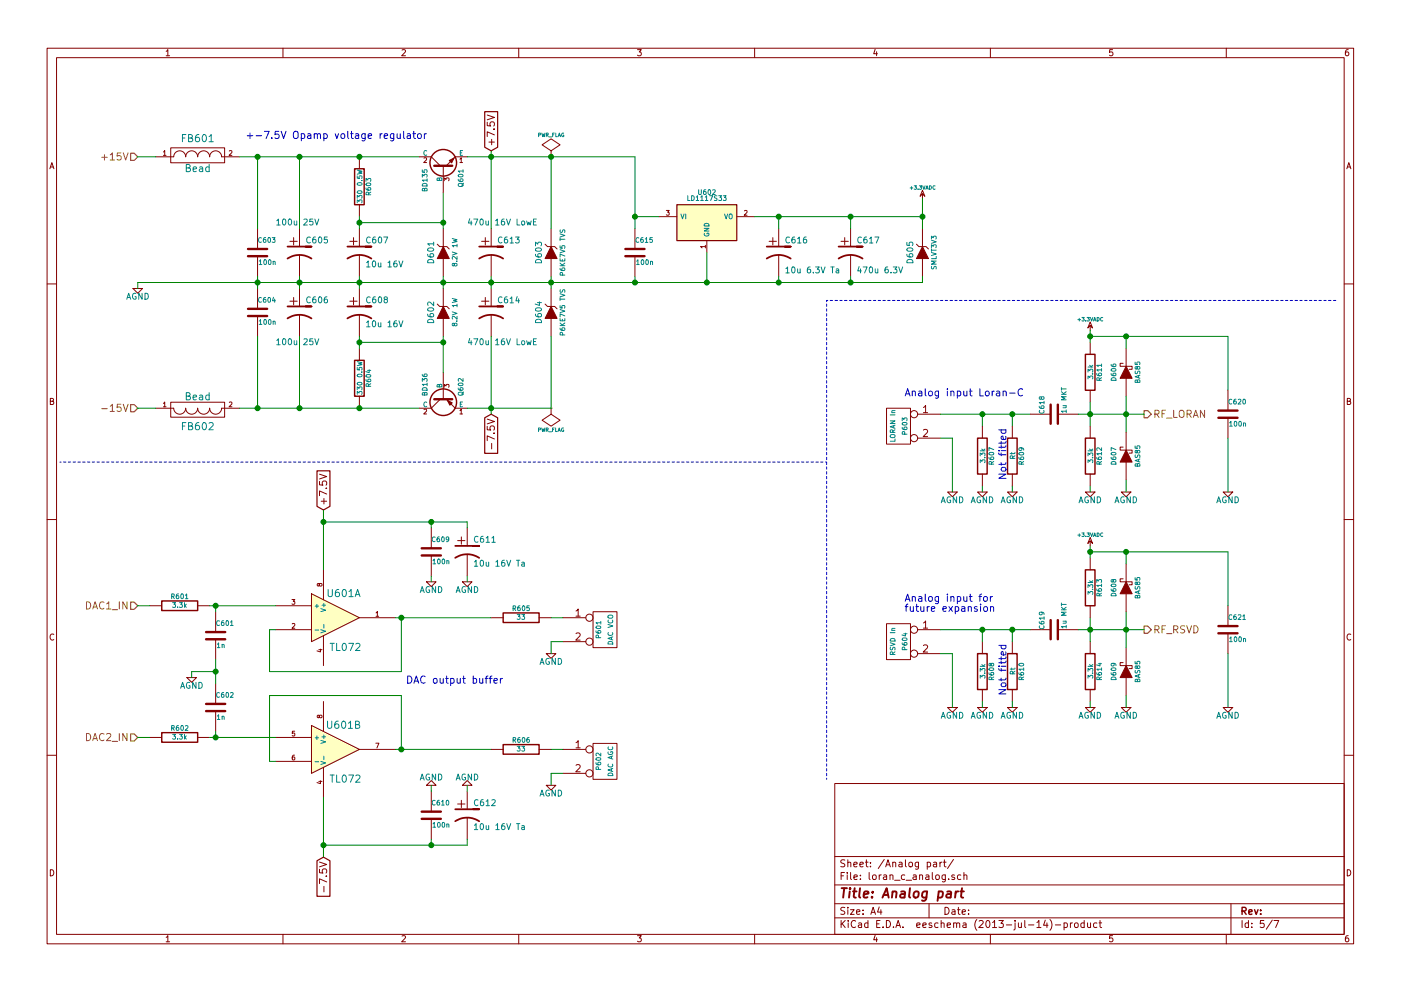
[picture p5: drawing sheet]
EESchema Schematic File Version 2
LIBS:74xx_seppower
LIBS:power
LIBS:device
LIBS:transistors
LIBS:conn
LIBS:linear
LIBS:regul
LIBS:cmos4000
LIBS:adc-dac
LIBS:memory
LIBS:xilinx
LIBS:special
LIBS:microcontrollers
LIBS:dsp
LIBS:microchip
LIBS:analog_switches
LIBS:motorola
LIBS:texas
LIBS:intel
LIBS:audio
LIBS:interface
LIBS:digital-audio
LIBS:philips
LIBS:display
LIBS:cypress
LIBS:siliconi
LIBS:opto
LIBS:atmel
LIBS:contrib
LIBS:valves
LIBS:stm32
LIBS:lan8720
LIBS:hole
LIBS:ts8121
LIBS:74xgxx
LIBS:ac-dc
LIBS:brooktre
LIBS:cmos_ieee
LIBS:dc-dc
LIBS:elec-unifil
LIBS:ftdi
LIBS:gennum
LIBS:graphic
LIBS:hc11
LIBS:logo
LIBS:microchip1
LIBS:microchip_pic10mcu
LIBS:microchip_pic12mcu
LIBS:microchip_pic16mcu
LIBS:msp430
LIBS:nxp_armmcu
LIBS:powerint
LIBS:pspice
LIBS:references
LIBS:relays
LIBS:rfcom
LIBS:sensors
LIBS:stm8
LIBS:supertex
LIBS:transf
LIBS:video
LIBS:loran_c_proc_board-cache
EELAYER 24 0
EELAYER END
$Descr A4 11693 8268
encoding utf-8
Sheet 5 7
Title "Analog part"
Date ""
Rev ""
Comp ""
Comment1 ""
Comment2 ""
Comment3 ""
Comment4 ""
$EndDescr
Text HLabel 1150 1300 0    60   Input ~ 0
+15V
Text HLabel 1150 3400 0    60   Input ~ 0
-15V
$Comp
L R R603
U 1 1
P 3000 1550
F 0 "R603" V 3080 1550 40  0000 C CNN
F 1 "330 0.5W" V 3007 1551 40  0000 C CNN
F 2 "" V 2930 1550 30  0000 C CNN
F 3 "" H 3000 1550 30  0000 C CNN
	1    3000 1550
	1    0    0    -1  
$EndComp
$Comp
L ZENER D601
U 1 1
P 3700 2100
F 0 "D601" H 3700 2200 50  0000 C CNN
F 1 "8.2V 1W" H 3700 2000 40  0000 C CNN
F 2 "" H 3700 2100 60  0000 C CNN
F 3 "" H 3700 2100 60  0000 C CNN
	1    3700 2100
	0    -1   -1   0   
$EndComp
$Comp
L CP1 C607
U 1 1
P 3000 2100
F 0 "C607" H 3050 2200 50  0000 L CNN
F 1 "10u 16V" H 3050 2000 50  0000 L CNN
F 2 "" H 3000 2100 60  0000 C CNN
F 3 "" H 3000 2100 60  0000 C CNN
	1    3000 2100
	1    0    0    -1  
$EndComp
$Comp
L BD135 Q601
U 1 1
P 3700 1400
F 0 "Q601" H 3700 1250 40  0000 R CNN
F 1 "BD135" H 3700 1550 40  0000 R CNN
F 2 "TO126" H 3580 1500 29  0001 C CNN
F 3 "" H 3700 1400 60  0000 C CNN
	1    3700 1400
	0    -1   -1   0   
$EndComp
$Comp
L BD136 Q602
U 1 1
P 3700 3300
F 0 "Q602" H 3700 3150 40  0000 R CNN
F 1 "BD136" H 3700 3450 40  0000 R CNN
F 2 "TO126" H 3580 3400 29  0001 C CNN
F 3 "" H 3700 3300 60  0000 C CNN
	1    3700 3300
	0    -1   1    0   
$EndComp
$Comp
L CP1 C613
U 1 1
P 4100 2100
F 0 "C613" H 4150 2200 50  0000 L CNN
F 1 "470u 16V LowE" H 3900 2350 50  0000 L CNN
F 2 "" H 4100 2100 60  0000 C CNN
F 3 "" H 4100 2100 60  0000 C CNN
	1    4100 2100
	1    0    0    -1  
$EndComp
$Comp
L CP1 C605
U 1 1
P 2500 2100
F 0 "C605" H 2550 2200 50  0000 L CNN
F 1 "100u 25V" H 2300 2350 50  0000 L CNN
F 2 "" H 2500 2100 60  0000 C CNN
F 3 "" H 2500 2100 60  0000 C CNN
	1    2500 2100
	1    0    0    -1  
$EndComp
$Comp
L C C603
U 1 1
P 2150 2100
F 0 "C603" H 2150 2200 40  0000 L CNN
F 1 "100n" H 2156 2015 40  0000 L CNN
F 2 "" H 2188 1950 30  0000 C CNN
F 3 "" H 2150 2100 60  0000 C CNN
	1    2150 2100
	1    0    0    -1  
$EndComp
$Comp
L FILTER FB601
U 1 1
P 1650 1300
F 0 "FB601" H 1650 1450 60  0000 C CNN
F 1 "Bead" H 1650 1200 60  0000 C CNN
F 2 "" H 1650 1300 60  0000 C CNN
F 3 "" H 1650 1300 60  0000 C CNN
	1    1650 1300
	1    0    0    -1  
$EndComp
$Comp
L C C615
U 1 1
P 5300 2100
F 0 "C615" H 5300 2200 40  0000 L CNN
F 1 "100n" H 5306 2015 40  0000 L CNN
F 2 "" H 5338 1950 30  0000 C CNN
F 3 "" H 5300 2100 60  0000 C CNN
	1    5300 2100
	1    0    0    -1  
$EndComp
$Comp
L NCP1117ST33T3G U602
U 1 1
P 5900 1850
F 0 "U602" H 5900 2100 40  0000 C CNN
F 1 "LD1117S33" H 5900 2050 40  0000 C CNN
F 2 "" H 5900 1850 60  0000 C CNN
F 3 "" H 5900 1850 60  0000 C CNN
	1    5900 1850
	1    0    0    -1  
$EndComp
$Comp
L CP1 C616
U 1 1
P 6500 2100
F 0 "C616" H 6550 2200 50  0000 L CNN
F 1 "10u 6.3V Ta" H 6550 1950 50  0000 L CNN
F 2 "" H 6500 2100 60  0000 C CNN
F 3 "" H 6500 2100 60  0000 C CNN
	1    6500 2100
	1    0    0    -1  
$EndComp
$Comp
L +3.3VADC #PWR081
U 1 1
P 7700 1650
F 0 "#PWR081" H 7700 1770 20  0001 C CNN
F 1 "+3.3VADC" H 7700 1740 30  0000 C CNN
F 2 "" H 7700 1650 60  0000 C CNN
F 3 "" H 7700 1650 60  0000 C CNN
	1    7700 1650
	1    0    0    -1  
$EndComp
$Comp
L C C604
U 1 1
P 2150 2600
F 0 "C604" H 2150 2700 40  0000 L CNN
F 1 "100n" H 2156 2515 40  0000 L CNN
F 2 "" H 2188 2450 30  0000 C CNN
F 3 "" H 2150 2600 60  0000 C CNN
	1    2150 2600
	1    0    0    -1  
$EndComp
$Comp
L FILTER FB602
U 1 1
P 1650 3400
F 0 "FB602" H 1650 3550 60  0000 C CNN
F 1 "Bead" H 1650 3300 60  0000 C CNN
F 2 "" H 1650 3400 60  0000 C CNN
F 3 "" H 1650 3400 60  0000 C CNN
	1    1650 3400
	1    0    0    1   
$EndComp
$Comp
L CP1 C606
U 1 1
P 2500 2600
F 0 "C606" H 2550 2700 50  0000 L CNN
F 1 "100u 25V" H 2300 2350 50  0000 L CNN
F 2 "" H 2500 2600 60  0000 C CNN
F 3 "" H 2500 2600 60  0000 C CNN
	1    2500 2600
	1    0    0    -1  
$EndComp
$Comp
L CP1 C608
U 1 1
P 3000 2600
F 0 "C608" H 3050 2700 50  0000 L CNN
F 1 "10u 16V" H 3050 2500 50  0000 L CNN
F 2 "" H 3000 2600 60  0000 C CNN
F 3 "" H 3000 2600 60  0000 C CNN
	1    3000 2600
	1    0    0    -1  
$EndComp
$Comp
L ZENER D602
U 1 1
P 3700 2600
F 0 "D602" H 3700 2700 50  0000 C CNN
F 1 "8.2V 1W" H 3700 2500 40  0000 C CNN
F 2 "" H 3700 2600 60  0000 C CNN
F 3 "" H 3700 2600 60  0000 C CNN
	1    3700 2600
	0    -1   -1   0   
$EndComp
$Comp
L R R604
U 1 1
P 3000 3150
F 0 "R604" V 3080 3150 40  0000 C CNN
F 1 "330 0.5W" V 3007 3151 40  0000 C CNN
F 2 "" V 2930 3150 30  0000 C CNN
F 3 "" H 3000 3150 30  0000 C CNN
	1    3000 3150
	1    0    0    -1  
$EndComp
$Comp
L CP1 C614
U 1 1
P 4100 2600
F 0 "C614" H 4150 2700 50  0000 L CNN
F 1 "470u 16V LowE" H 3900 2350 50  0000 L CNN
F 2 "" H 4100 2600 60  0000 C CNN
F 3 "" H 4100 2600 60  0000 C CNN
	1    4100 2600
	1    0    0    -1  
$EndComp
Text GLabel 4100 1250 1    60   Input ~ 0
+7.5V
Text GLabel 4100 3450 3    60   Input ~ 0
-7.5V
$Comp
L AGND #PWR082
U 1 1
P 1150 2400
F 0 "#PWR082" H 1150 2400 40  0001 C CNN
F 1 "AGND" H 1150 2330 50  0000 C CNN
F 2 "" H 1150 2400 60  0000 C CNN
F 3 "" H 1150 2400 60  0000 C CNN
	1    1150 2400
	1    0    0    -1  
$EndComp
$Comp
L TL072 U601
U 1 1
P 2800 5150
F 0 "U601" H 2750 5350 60  0000 L CNN
F 1 "TL072" H 2750 4900 60  0000 L CNN
F 2 "" H 2800 5150 60  0000 C CNN
F 3 "" H 2800 5150 60  0000 C CNN
	1    2800 5150
	1    0    0    -1  
$EndComp
$Comp
L TL072 U601
U 2 1
P 2800 6250
F 0 "U601" H 2750 6450 60  0000 L CNN
F 1 "TL072" H 2750 6000 60  0000 L CNN
F 2 "" H 2800 6250 60  0000 C CNN
F 3 "" H 2800 6250 60  0000 C CNN
	2    2800 6250
	1    0    0    -1  
$EndComp
Text GLabel 2700 7150 3    60   Input ~ 0
-7.5V
Text GLabel 2700 4250 1    60   Input ~ 0
+7.5V
$Comp
L C C609
U 1 1
P 3600 4600
F 0 "C609" H 3600 4700 40  0000 L CNN
F 1 "100n" H 3606 4515 40  0000 L CNN
F 2 "" H 3638 4450 30  0000 C CNN
F 3 "" H 3600 4600 60  0000 C CNN
	1    3600 4600
	1    0    0    -1  
$EndComp
$Comp
L CP1 C611
U 1 1
P 3900 4600
F 0 "C611" H 3950 4700 50  0000 L CNN
F 1 "10u 16V Ta" H 3950 4500 50  0000 L CNN
F 2 "" H 3900 4600 60  0000 C CNN
F 3 "" H 3900 4600 60  0000 C CNN
	1    3900 4600
	1    0    0    -1  
$EndComp
$Comp
L ZENER D603
U 1 1
P 4600 2100
F 0 "D603" H 4600 2200 50  0000 C CNN
F 1 "P6KE7V5 TVS" H 4600 2000 40  0000 C CNN
F 2 "" H 4600 2100 60  0000 C CNN
F 3 "" H 4600 2100 60  0000 C CNN
	1    4600 2100
	0    -1   -1   0   
$EndComp
$Comp
L ZENER D604
U 1 1
P 4600 2600
F 0 "D604" H 4600 2700 50  0000 C CNN
F 1 "P6KE7V5 TVS" H 4600 2500 40  0000 C CNN
F 2 "" H 4600 2600 60  0000 C CNN
F 3 "" H 4600 2600 60  0000 C CNN
	1    4600 2600
	0    -1   -1   0   
$EndComp
$Comp
L R R605
U 1 1
P 4350 5150
F 0 "R605" V 4430 5150 40  0000 C CNN
F 1 "33" V 4357 5151 40  0000 C CNN
F 2 "" V 4280 5150 30  0000 C CNN
F 3 "" H 4350 5150 30  0000 C CNN
	1    4350 5150
	0    -1   -1   0   
$EndComp
$Comp
L R R606
U 1 1
P 4350 6250
F 0 "R606" V 4430 6250 40  0000 C CNN
F 1 "33" V 4357 6251 40  0000 C CNN
F 2 "" V 4280 6250 30  0000 C CNN
F 3 "" H 4350 6250 30  0000 C CNN
	1    4350 6250
	0    -1   -1   0   
$EndComp
$Comp
L CONN_2 P601
U 1 1
P 5050 5250
F 0 "P601" V 5000 5250 40  0000 C CNN
F 1 "DAC VCO" V 5100 5250 40  0000 C CNN
F 2 "" H 5050 5250 60  0000 C CNN
F 3 "" H 5050 5250 60  0000 C CNN
	1    5050 5250
	1    0    0    -1  
$EndComp
$Comp
L AGND #PWR083
U 1 1
P 3600 4850
F 0 "#PWR083" H 3600 4850 40  0001 C CNN
F 1 "AGND" H 3600 4780 50  0000 C CNN
F 2 "" H 3600 4850 60  0000 C CNN
F 3 "" H 3600 4850 60  0000 C CNN
	1    3600 4850
	1    0    0    -1  
$EndComp
$Comp
L AGND #PWR084
U 1 1
P 3900 4850
F 0 "#PWR084" H 3900 4850 40  0001 C CNN
F 1 "AGND" H 3900 4780 50  0000 C CNN
F 2 "" H 3900 4850 60  0000 C CNN
F 3 "" H 3900 4850 60  0000 C CNN
	1    3900 4850
	1    0    0    -1  
$EndComp
$Comp
L C C610
U 1 1
P 3600 6800
F 0 "C610" H 3600 6900 40  0000 L CNN
F 1 "100n" H 3606 6715 40  0000 L CNN
F 2 "" H 3638 6650 30  0000 C CNN
F 3 "" H 3600 6800 60  0000 C CNN
	1    3600 6800
	1    0    0    -1  
$EndComp
$Comp
L CP1 C612
U 1 1
P 3900 6800
F 0 "C612" H 3950 6900 50  0000 L CNN
F 1 "10u 16V Ta" H 3950 6700 50  0000 L CNN
F 2 "" H 3900 6800 60  0000 C CNN
F 3 "" H 3900 6800 60  0000 C CNN
	1    3900 6800
	1    0    0    -1  
$EndComp
$Comp
L AGND #PWR085
U 1 1
P 3600 6550
F 0 "#PWR085" H 3600 6550 40  0001 C CNN
F 1 "AGND" H 3600 6480 50  0000 C CNN
F 2 "" H 3600 6550 60  0000 C CNN
F 3 "" H 3600 6550 60  0000 C CNN
	1    3600 6550
	1    0    0    1   
$EndComp
$Comp
L AGND #PWR086
U 1 1
P 3900 6550
F 0 "#PWR086" H 3900 6550 40  0001 C CNN
F 1 "AGND" H 3900 6480 50  0000 C CNN
F 2 "" H 3900 6550 60  0000 C CNN
F 3 "" H 3900 6550 60  0000 C CNN
	1    3900 6550
	1    0    0    1   
$EndComp
$Comp
L PWR_FLAG #FLG087
U 1 1
P 4600 1300
F 0 "#FLG087" H 4600 1395 30  0001 C CNN
F 1 "PWR_FLAG" H 4600 1480 30  0000 C CNN
F 2 "" H 4600 1300 60  0000 C CNN
F 3 "" H 4600 1300 60  0000 C CNN
	1    4600 1300
	1    0    0    -1  
$EndComp
$Comp
L PWR_FLAG #FLG088
U 1 1
P 4600 3400
F 0 "#FLG088" H 4600 3495 30  0001 C CNN
F 1 "PWR_FLAG" H 4600 3580 30  0000 C CNN
F 2 "" H 4600 3400 60  0000 C CNN
F 3 "" H 4600 3400 60  0000 C CNN
	1    4600 3400
	-1   0    0    1   
$EndComp
$Comp
L CONN_2 P602
U 1 1
P 5050 6350
F 0 "P602" V 5000 6350 40  0000 C CNN
F 1 "DAC AGC" V 5100 6350 40  0000 C CNN
F 2 "" H 5050 6350 60  0000 C CNN
F 3 "" H 5050 6350 60  0000 C CNN
	1    5050 6350
	1    0    0    -1  
$EndComp
$Comp
L AGND #PWR089
U 1 1
P 4600 5450
F 0 "#PWR089" H 4600 5450 40  0001 C CNN
F 1 "AGND" H 4600 5380 50  0000 C CNN
F 2 "" H 4600 5450 60  0000 C CNN
F 3 "" H 4600 5450 60  0000 C CNN
	1    4600 5450
	1    0    0    -1  
$EndComp
$Comp
L AGND #PWR090
U 1 1
P 4600 6550
F 0 "#PWR090" H 4600 6550 40  0001 C CNN
F 1 "AGND" H 4600 6480 50  0000 C CNN
F 2 "" H 4600 6550 60  0000 C CNN
F 3 "" H 4600 6550 60  0000 C CNN
	1    4600 6550
	1    0    0    -1  
$EndComp
Text HLabel 1150 5050 0    60   Input ~ 0
DAC1_IN
Text HLabel 1150 6150 0    60   Input ~ 0
DAC2_IN
Text Notes 4200 5700 2    60   ~ 0
DAC output buffer
$Comp
L R R601
U 1 1
P 1500 5050
F 0 "R601" V 1580 5050 40  0000 C CNN
F 1 "3.3k" V 1507 5051 40  0000 C CNN
F 2 "" V 1430 5050 30  0000 C CNN
F 3 "" H 1500 5050 30  0000 C CNN
	1    1500 5050
	0    -1   -1   0   
$EndComp
$Comp
L R R602
U 1 1
P 1500 6150
F 0 "R602" V 1580 6150 40  0000 C CNN
F 1 "3.3k" V 1507 6151 40  0000 C CNN
F 2 "" V 1430 6150 30  0000 C CNN
F 3 "" H 1500 6150 30  0000 C CNN
	1    1500 6150
	0    -1   -1   0   
$EndComp
$Comp
L C C601
U 1 1
P 1800 5300
F 0 "C601" H 1800 5400 40  0000 L CNN
F 1 "1n" H 1806 5215 40  0000 L CNN
F 2 "" H 1838 5150 30  0000 C CNN
F 3 "" H 1800 5300 60  0000 C CNN
	1    1800 5300
	1    0    0    -1  
$EndComp
$Comp
L C C602
U 1 1
P 1800 5900
F 0 "C602" H 1800 6000 40  0000 L CNN
F 1 "1n" H 1806 5815 40  0000 L CNN
F 2 "" H 1838 5750 30  0000 C CNN
F 3 "" H 1800 5900 60  0000 C CNN
	1    1800 5900
	1    0    0    -1  
$EndComp
$Comp
L AGND #PWR091
U 1 1
P 1600 5650
F 0 "#PWR091" H 1600 5650 40  0001 C CNN
F 1 "AGND" H 1600 5580 50  0000 C CNN
F 2 "" H 1600 5650 60  0000 C CNN
F 3 "" H 1600 5650 60  0000 C CNN
	1    1600 5650
	1    0    0    -1  
$EndComp
Text Notes 2050 1150 0    60   ~ 0
+-7.5V Opamp voltage regulator
$Comp
L CONN_2 P603
U 1 1
P 7500 3550
F 0 "P603" V 7450 3550 40  0000 C CNN
F 1 "LORAN In" V 7550 3550 40  0000 C CNN
F 2 "" H 7500 3550 60  0000 C CNN
F 3 "" H 7500 3550 60  0000 C CNN
	1    7500 3550
	-1   0    0    -1  
$EndComp
$Comp
L AGND #PWR092
U 1 1
P 7950 4100
F 0 "#PWR092" H 7950 4100 40  0001 C CNN
F 1 "AGND" H 7950 4030 50  0000 C CNN
F 2 "" H 7950 4100 60  0000 C CNN
F 3 "" H 7950 4100 60  0000 C CNN
	1    7950 4100
	-1   0    0    -1  
$EndComp
$Comp
L R R609
U 1 1
P 8450 3800
F 0 "R609" V 8530 3800 40  0000 C CNN
F 1 "Rt" V 8457 3801 40  0000 C CNN
F 2 "" V 8380 3800 30  0000 C CNN
F 3 "" H 8450 3800 30  0000 C CNN
	1    8450 3800
	1    0    0    -1  
$EndComp
$Comp
L AGND #PWR093
U 1 1
P 8450 4100
F 0 "#PWR093" H 8450 4100 40  0001 C CNN
F 1 "AGND" H 8450 4030 50  0000 C CNN
F 2 "" H 8450 4100 60  0000 C CNN
F 3 "" H 8450 4100 60  0000 C CNN
	1    8450 4100
	-1   0    0    -1  
$EndComp
Text Notes 8400 4000 1    60   ~ 0
Not fitted
$Comp
L C C618
U 1 1
P 8800 3450
F 0 "C618" H 8800 3550 40  0000 L CNN
F 1 "1u MKT" H 8806 3365 40  0000 L CNN
F 2 "" H 8838 3300 30  0000 C CNN
F 3 "" H 8800 3450 60  0000 C CNN
	1    8800 3450
	0    -1   -1   0   
$EndComp
$Comp
L R R611
U 1 1
P 9100 3100
F 0 "R611" V 9180 3100 40  0000 C CNN
F 1 "3.3k" V 9107 3101 40  0000 C CNN
F 2 "" V 9030 3100 30  0000 C CNN
F 3 "" H 9100 3100 30  0000 C CNN
	1    9100 3100
	1    0    0    -1  
$EndComp
$Comp
L R R612
U 1 1
P 9100 3800
F 0 "R612" V 9180 3800 40  0000 C CNN
F 1 "3.3k" V 9107 3801 40  0000 C CNN
F 2 "" V 9030 3800 30  0000 C CNN
F 3 "" H 9100 3800 30  0000 C CNN
	1    9100 3800
	1    0    0    -1  
$EndComp
$Comp
L R R607
U 1 1
P 8200 3800
F 0 "R607" V 8280 3800 40  0000 C CNN
F 1 "3.3k" V 8207 3801 40  0000 C CNN
F 2 "" V 8130 3800 30  0000 C CNN
F 3 "" H 8200 3800 30  0000 C CNN
	1    8200 3800
	1    0    0    -1  
$EndComp
$Comp
L AGND #PWR094
U 1 1
P 8200 4100
F 0 "#PWR094" H 8200 4100 40  0001 C CNN
F 1 "AGND" H 8200 4030 50  0000 C CNN
F 2 "" H 8200 4100 60  0000 C CNN
F 3 "" H 8200 4100 60  0000 C CNN
	1    8200 4100
	-1   0    0    -1  
$EndComp
$Comp
L DIODESCH D606
U 1 1
P 9400 3100
F 0 "D606" H 9400 3200 40  0000 C CNN
F 1 "BAS85" H 9400 3000 40  0000 C CNN
F 2 "" H 9400 3100 60  0000 C CNN
F 3 "" H 9400 3100 60  0000 C CNN
	1    9400 3100
	0    -1   -1   0   
$EndComp
$Comp
L DIODESCH D607
U 1 1
P 9400 3800
F 0 "D607" H 9400 3900 40  0000 C CNN
F 1 "BAS85" H 9400 3700 40  0000 C CNN
F 2 "" H 9400 3800 60  0000 C CNN
F 3 "" H 9400 3800 60  0000 C CNN
	1    9400 3800
	0    -1   -1   0   
$EndComp
$Comp
L AGND #PWR095
U 1 1
P 9100 4100
F 0 "#PWR095" H 9100 4100 40  0001 C CNN
F 1 "AGND" H 9100 4030 50  0000 C CNN
F 2 "" H 9100 4100 60  0000 C CNN
F 3 "" H 9100 4100 60  0000 C CNN
	1    9100 4100
	-1   0    0    -1  
$EndComp
$Comp
L AGND #PWR096
U 1 1
P 9400 4100
F 0 "#PWR096" H 9400 4100 40  0001 C CNN
F 1 "AGND" H 9400 4030 50  0000 C CNN
F 2 "" H 9400 4100 60  0000 C CNN
F 3 "" H 9400 4100 60  0000 C CNN
	1    9400 4100
	-1   0    0    -1  
$EndComp
$Comp
L +3.3VADC #PWR097
U 1 1
P 9100 2750
F 0 "#PWR097" H 9100 2870 20  0001 C CNN
F 1 "+3.3VADC" H 9100 2840 30  0000 C CNN
F 2 "" H 9100 2750 60  0000 C CNN
F 3 "" H 9100 2750 60  0000 C CNN
	1    9100 2750
	1    0    0    -1  
$EndComp
$Comp
L ZENER D605
U 1 1
P 7700 2100
F 0 "D605" H 7700 2200 50  0000 C CNN
F 1 "SMLVT3V3" H 7700 2000 40  0000 C CNN
F 2 "" H 7700 2100 60  0000 C CNN
F 3 "" H 7700 2100 60  0000 C CNN
	1    7700 2100
	0    -1   -1   0   
$EndComp
Text HLabel 9550 3450 2    60   Output ~ 0
RF_LORAN
$Comp
L C C620
U 1 1
P 10250 3450
F 0 "C620" H 10250 3550 40  0000 L CNN
F 1 "100n" H 10256 3365 40  0000 L CNN
F 2 "" H 10288 3300 30  0000 C CNN
F 3 "" H 10250 3450 60  0000 C CNN
	1    10250 3450
	1    0    0    -1  
$EndComp
$Comp
L AGND #PWR098
U 1 1
P 10250 4100
F 0 "#PWR098" H 10250 4100 40  0001 C CNN
F 1 "AGND" H 10250 4030 50  0000 C CNN
F 2 "" H 10250 4100 60  0000 C CNN
F 3 "" H 10250 4100 60  0000 C CNN
	1    10250 4100
	-1   0    0    -1  
$EndComp
$Comp
L CONN_2 P604
U 1 1
P 7500 5350
F 0 "P604" V 7450 5350 40  0000 C CNN
F 1 "RSVD In" V 7550 5350 40  0000 C CNN
F 2 "" H 7500 5350 60  0000 C CNN
F 3 "" H 7500 5350 60  0000 C CNN
	1    7500 5350
	-1   0    0    -1  
$EndComp
$Comp
L AGND #PWR099
U 1 1
P 7950 5900
F 0 "#PWR099" H 7950 5900 40  0001 C CNN
F 1 "AGND" H 7950 5830 50  0000 C CNN
F 2 "" H 7950 5900 60  0000 C CNN
F 3 "" H 7950 5900 60  0000 C CNN
	1    7950 5900
	-1   0    0    -1  
$EndComp
$Comp
L R R610
U 1 1
P 8450 5600
F 0 "R610" V 8530 5600 40  0000 C CNN
F 1 "Rt" V 8457 5601 40  0000 C CNN
F 2 "" V 8380 5600 30  0000 C CNN
F 3 "" H 8450 5600 30  0000 C CNN
	1    8450 5600
	1    0    0    -1  
$EndComp
$Comp
L AGND #PWR0100
U 1 1
P 8450 5900
F 0 "#PWR0100" H 8450 5900 40  0001 C CNN
F 1 "AGND" H 8450 5830 50  0000 C CNN
F 2 "" H 8450 5900 60  0000 C CNN
F 3 "" H 8450 5900 60  0000 C CNN
	1    8450 5900
	-1   0    0    -1  
$EndComp
Text Notes 8400 5800 1    60   ~ 0
Not fitted
$Comp
L C C619
U 1 1
P 8800 5250
F 0 "C619" H 8800 5350 40  0000 L CNN
F 1 "1u MKT" H 8806 5165 40  0000 L CNN
F 2 "" H 8838 5100 30  0000 C CNN
F 3 "" H 8800 5250 60  0000 C CNN
	1    8800 5250
	0    -1   -1   0   
$EndComp
$Comp
L R R613
U 1 1
P 9100 4900
F 0 "R613" V 9180 4900 40  0000 C CNN
F 1 "3.3k" V 9107 4901 40  0000 C CNN
F 2 "" V 9030 4900 30  0000 C CNN
F 3 "" H 9100 4900 30  0000 C CNN
	1    9100 4900
	1    0    0    -1  
$EndComp
$Comp
L R R614
U 1 1
P 9100 5600
F 0 "R614" V 9180 5600 40  0000 C CNN
F 1 "3.3k" V 9107 5601 40  0000 C CNN
F 2 "" V 9030 5600 30  0000 C CNN
F 3 "" H 9100 5600 30  0000 C CNN
	1    9100 5600
	1    0    0    -1  
$EndComp
$Comp
L R R608
U 1 1
P 8200 5600
F 0 "R608" V 8280 5600 40  0000 C CNN
F 1 "3.3k" V 8207 5601 40  0000 C CNN
F 2 "" V 8130 5600 30  0000 C CNN
F 3 "" H 8200 5600 30  0000 C CNN
	1    8200 5600
	1    0    0    -1  
$EndComp
$Comp
L AGND #PWR0101
U 1 1
P 8200 5900
F 0 "#PWR0101" H 8200 5900 40  0001 C CNN
F 1 "AGND" H 8200 5830 50  0000 C CNN
F 2 "" H 8200 5900 60  0000 C CNN
F 3 "" H 8200 5900 60  0000 C CNN
	1    8200 5900
	-1   0    0    -1  
$EndComp
$Comp
L DIODESCH D608
U 1 1
P 9400 4900
F 0 "D608" H 9400 5000 40  0000 C CNN
F 1 "BAS85" H 9400 4800 40  0000 C CNN
F 2 "" H 9400 4900 60  0000 C CNN
F 3 "" H 9400 4900 60  0000 C CNN
	1    9400 4900
	0    -1   -1   0   
$EndComp
$Comp
L DIODESCH D609
U 1 1
P 9400 5600
F 0 "D609" H 9400 5700 40  0000 C CNN
F 1 "BAS85" H 9400 5500 40  0000 C CNN
F 2 "" H 9400 5600 60  0000 C CNN
F 3 "" H 9400 5600 60  0000 C CNN
	1    9400 5600
	0    -1   -1   0   
$EndComp
$Comp
L AGND #PWR0102
U 1 1
P 9100 5900
F 0 "#PWR0102" H 9100 5900 40  0001 C CNN
F 1 "AGND" H 9100 5830 50  0000 C CNN
F 2 "" H 9100 5900 60  0000 C CNN
F 3 "" H 9100 5900 60  0000 C CNN
	1    9100 5900
	-1   0    0    -1  
$EndComp
$Comp
L AGND #PWR0103
U 1 1
P 9400 5900
F 0 "#PWR0103" H 9400 5900 40  0001 C CNN
F 1 "AGND" H 9400 5830 50  0000 C CNN
F 2 "" H 9400 5900 60  0000 C CNN
F 3 "" H 9400 5900 60  0000 C CNN
	1    9400 5900
	-1   0    0    -1  
$EndComp
$Comp
L +3.3VADC #PWR0104
U 1 1
P 9100 4550
F 0 "#PWR0104" H 9100 4670 20  0001 C CNN
F 1 "+3.3VADC" H 9100 4640 30  0000 C CNN
F 2 "" H 9100 4550 60  0000 C CNN
F 3 "" H 9100 4550 60  0000 C CNN
	1    9100 4550
	1    0    0    -1  
$EndComp
Text HLabel 9550 5250 2    60   Output ~ 0
RF_RSVD
$Comp
L C C621
U 1 1
P 10250 5250
F 0 "C621" H 10250 5350 40  0000 L CNN
F 1 "100n" H 10256 5165 40  0000 L CNN
F 2 "" H 10288 5100 30  0000 C CNN
F 3 "" H 10250 5250 60  0000 C CNN
	1    10250 5250
	1    0    0    -1  
$EndComp
$Comp
L AGND #PWR0105
U 1 1
P 10250 5900
F 0 "#PWR0105" H 10250 5900 40  0001 C CNN
F 1 "AGND" H 10250 5830 50  0000 C CNN
F 2 "" H 10250 5900 60  0000 C CNN
F 3 "" H 10250 5900 60  0000 C CNN
	1    10250 5900
	-1   0    0    -1  
$EndComp
Text Notes 7550 3300 0    60   ~ 0
Analog input Loran-C
Text Notes 7550 5100 0    60   ~ 0
Analog input for\nfuture expansion
$Comp
L CP1 C617
U 1 1
P 7100 2100
F 0 "C617" H 7150 2200 50  0000 L CNN
F 1 "470u 6.3V" H 7150 1950 50  0000 L CNN
F 2 "" H 7100 2100 60  0000 C CNN
F 3 "" H 7100 2100 60  0000 C CNN
	1    7100 2100
	1    0    0    -1  
$EndComp
Wire Wire Line
	3000 1800 3000 1900
Wire Wire Line
	3000 1850 3700 1850
Wire Wire Line
	1150 2350 7700 2350
Wire Wire Line
	3000 2300 3000 2400
Wire Wire Line
	3700 1600 3700 1900
Wire Wire Line
	2000 1300 3500 1300
Wire Wire Line
	3900 1300 5300 1300
Wire Wire Line
	4100 1250 4100 1900
Wire Wire Line
	4100 2300 4100 2400
Wire Wire Line
	2500 2300 2500 2400
Connection ~ 3000 2350
Wire Wire Line
	2500 1900 2500 1300
Wire Wire Line
	2150 1900 2150 1300
Connection ~ 2500 1300
Wire Wire Line
	2150 2300 2150 2400
Connection ~ 2500 2350
Connection ~ 2150 1300
Connection ~ 2150 2350
Wire Wire Line
	1150 1300 1300 1300
Wire Wire Line
	5300 1300 5300 1900
Connection ~ 4100 1300
Wire Wire Line
	5300 2350 5300 2300
Connection ~ 4100 2350
Wire Wire Line
	5500 1800 5300 1800
Connection ~ 5300 1800
Wire Wire Line
	5900 2350 5900 2100
Connection ~ 5300 2350
Wire Wire Line
	6500 2350 6500 2300
Connection ~ 5900 2350
Wire Wire Line
	6300 1800 7700 1800
Wire Wire Line
	7700 1650 7700 1900
Connection ~ 6500 1800
Wire Wire Line
	2000 3400 3500 3400
Wire Wire Line
	2500 2800 2500 3400
Wire Wire Line
	2150 2800 2150 3400
Connection ~ 2500 3400
Connection ~ 2150 3400
Wire Wire Line
	3000 2800 3000 2900
Wire Wire Line
	3000 2850 3700 2850
Wire Wire Line
	3700 2800 3700 3100
Wire Wire Line
	4100 2800 4100 3450
Wire Wire Line
	3900 3400 4600 3400
Wire Wire Line
	1150 3400 1300 3400
Connection ~ 4100 3400
Wire Wire Line
	1150 2350 1150 2400
Wire Wire Line
	2700 6650 2700 7150
Wire Wire Line
	2700 4250 2700 4750
Wire Wire Line
	4600 2300 4600 2400
Connection ~ 4600 2350
Wire Wire Line
	4600 1900 4600 1300
Connection ~ 4600 1300
Wire Wire Line
	4600 3400 4600 2800
Wire Wire Line
	3300 5150 4100 5150
Wire Wire Line
	3300 6250 4100 6250
Wire Wire Line
	2250 5250 2250 5600
Wire Wire Line
	2250 5600 3350 5600
Wire Wire Line
	3350 5600 3350 5150
Connection ~ 3350 5150
Wire Wire Line
	2250 5250 2300 5250
Wire Wire Line
	2300 6350 2250 6350
Wire Wire Line
	2250 6350 2250 5800
Wire Wire Line
	2250 5800 3350 5800
Wire Wire Line
	3350 5800 3350 6250
Connection ~ 3350 6250
Wire Wire Line
	4600 5150 4700 5150
Wire Wire Line
	3900 4800 3900 4850
Wire Wire Line
	3600 4800 3600 4850
Wire Wire Line
	3900 4350 3900 4400
Wire Wire Line
	2700 4350 3900 4350
Connection ~ 2700 4350
Wire Wire Line
	3600 4400 3600 4350
Connection ~ 3600 4350
Wire Wire Line
	3900 6600 3900 6550
Wire Wire Line
	3600 6600 3600 6550
Wire Wire Line
	3900 7050 3900 7000
Wire Wire Line
	2700 7050 3900 7050
Wire Wire Line
	3600 7000 3600 7050
Connection ~ 3600 7050
Connection ~ 2700 7050
Wire Wire Line
	4700 5350 4600 5350
Wire Wire Line
	4600 5350 4600 5450
Wire Wire Line
	4700 6450 4600 6450
Wire Wire Line
	4600 6450 4600 6550
Wire Wire Line
	4600 6250 4700 6250
Wire Wire Line
	1150 5050 1250 5050
Wire Wire Line
	1150 6150 1250 6150
Wire Wire Line
	1750 5050 2300 5050
Wire Wire Line
	1800 5100 1800 5050
Connection ~ 1800 5050
Wire Wire Line
	1750 6150 2300 6150
Wire Wire Line
	1800 6100 1800 6150
Connection ~ 1800 6150
Wire Wire Line
	1800 5500 1800 5700
Wire Wire Line
	1800 5600 1600 5600
Wire Wire Line
	1600 5600 1600 5650
Connection ~ 1800 5600
Wire Wire Line
	7850 3650 7950 3650
Wire Wire Line
	7950 3650 7950 4100
Wire Wire Line
	7850 3450 8600 3450
Wire Wire Line
	8450 3450 8450 3550
Wire Wire Line
	8450 4050 8450 4100
Connection ~ 8450 3450
Wire Wire Line
	9000 3450 9550 3450
Wire Wire Line
	9100 3350 9100 3550
Connection ~ 9100 3450
Wire Wire Line
	8200 4050 8200 4100
Wire Wire Line
	8200 3550 8200 3450
Connection ~ 8200 3450
Wire Wire Line
	9400 3300 9400 3600
Connection ~ 9400 3450
Wire Wire Line
	9100 2750 9100 2850
Wire Wire Line
	9400 2800 9400 2900
Wire Wire Line
	9100 4050 9100 4100
Wire Wire Line
	9400 4100 9400 4000
Connection ~ 7700 1800
Wire Wire Line
	7700 2350 7700 2300
Connection ~ 6500 2350
Wire Wire Line
	9100 2800 10250 2800
Connection ~ 9100 2800
Connection ~ 9400 2800
Wire Wire Line
	10250 2800 10250 3250
Wire Wire Line
	10250 3650 10250 4100
Wire Wire Line
	7850 5450 7950 5450
Wire Wire Line
	7950 5450 7950 5900
Wire Wire Line
	7850 5250 8600 5250
Wire Wire Line
	8450 5250 8450 5350
Wire Wire Line
	8450 5850 8450 5900
Connection ~ 8450 5250
Wire Wire Line
	9000 5250 9550 5250
Wire Wire Line
	9100 5150 9100 5350
Connection ~ 9100 5250
Wire Wire Line
	8200 5850 8200 5900
Wire Wire Line
	8200 5350 8200 5250
Connection ~ 8200 5250
Wire Wire Line
	9400 5100 9400 5400
Connection ~ 9400 5250
Wire Wire Line
	9100 4550 9100 4650
Wire Wire Line
	9400 4600 9400 4700
Wire Wire Line
	9100 5850 9100 5900
Wire Wire Line
	9400 5900 9400 5800
Wire Wire Line
	9100 4600 10250 4600
Connection ~ 9100 4600
Connection ~ 9400 4600
Wire Wire Line
	10250 4600 10250 5050
Wire Wire Line
	10250 5450 10250 5900
Wire Notes Line
	500  3850 6900 3850
Wire Notes Line
	6900 2500 6900 6500
Wire Notes Line
	6900 2500 11150 2500
Connection ~ 3700 1850
Wire Wire Line
	3700 2300 3700 2400
Connection ~ 3700 2350
Connection ~ 3700 2850
Connection ~ 3000 1850
Connection ~ 3000 2850
Connection ~ 3000 1300
Connection ~ 3000 3400
Wire Wire Line
	7100 1900 7100 1800
Connection ~ 7100 1800
Wire Wire Line
	7100 2300 7100 2350
Connection ~ 7100 2350
Wire Wire Line
	6500 1800 6500 1900
$EndSCHEMATC
